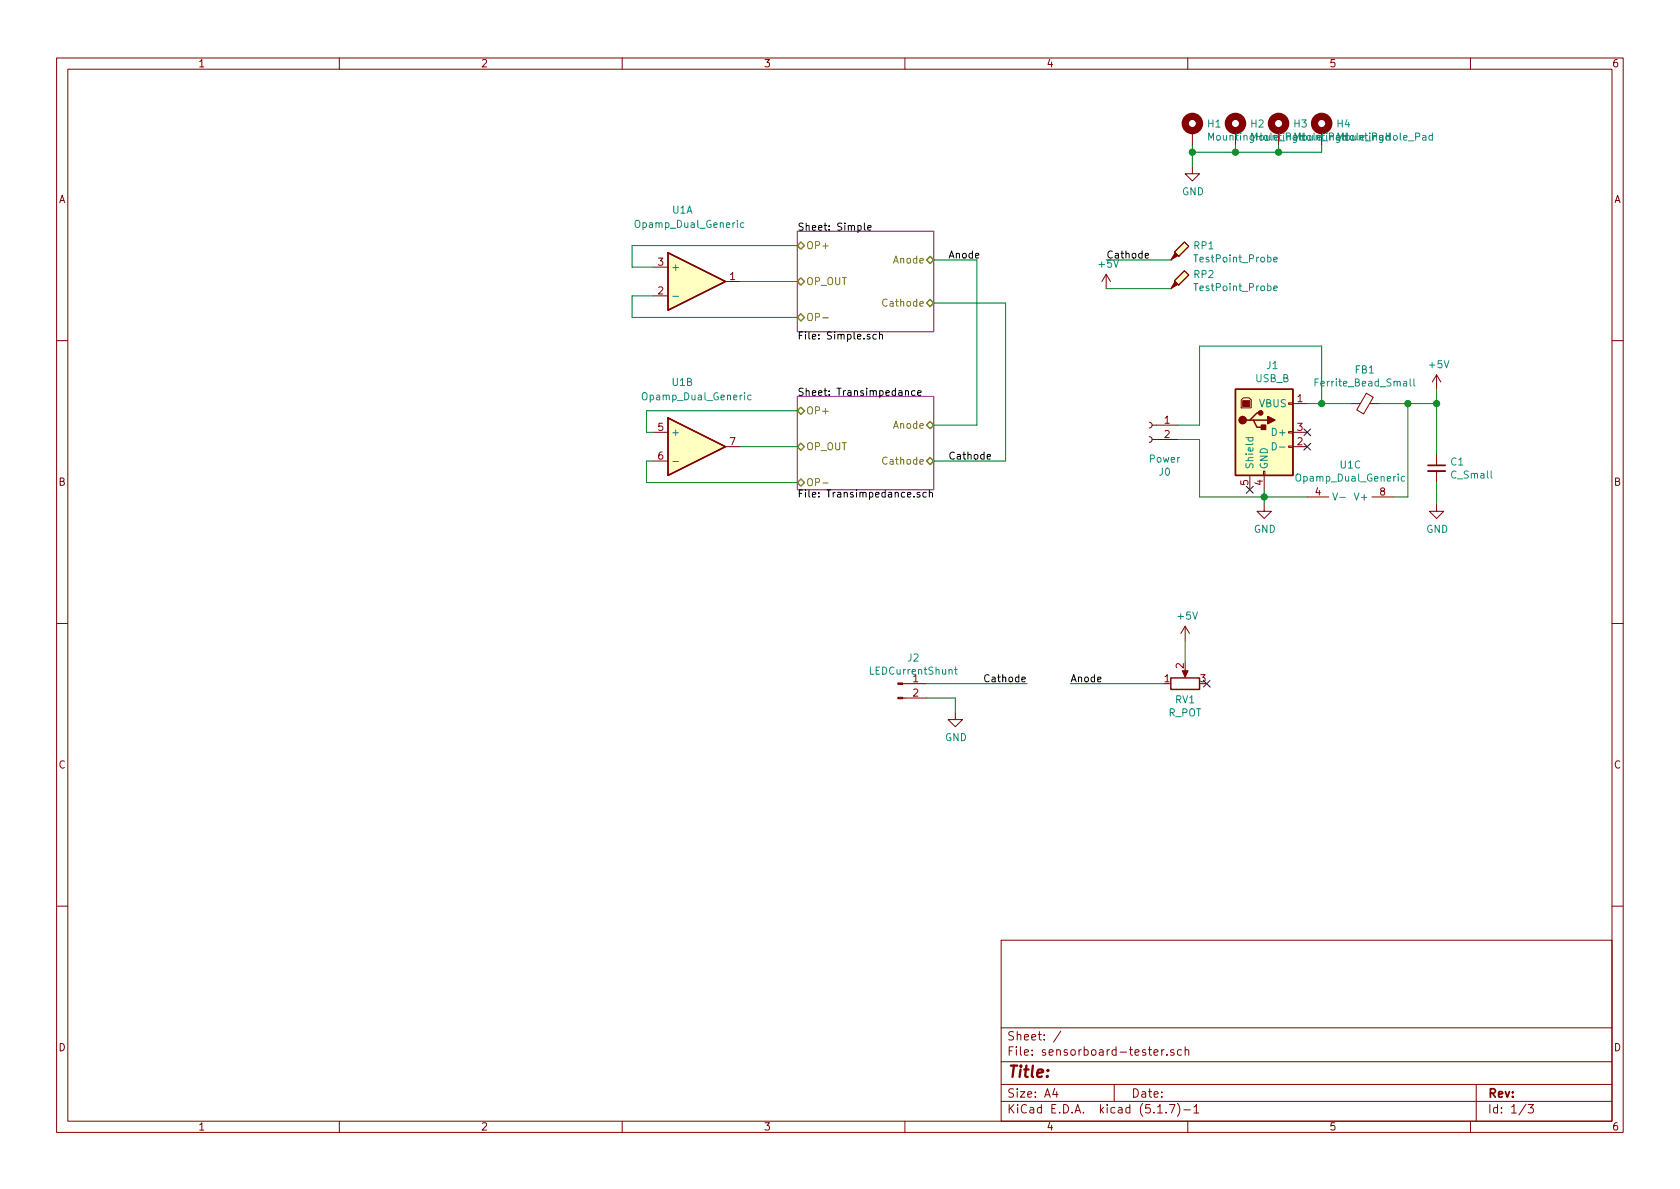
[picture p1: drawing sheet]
EESchema Schematic File Version 4
EELAYER 30 0
EELAYER END
$Descr A4 11693 8268
encoding utf-8
Sheet 1 3
Title ""
Date ""
Rev ""
Comp ""
Comment1 ""
Comment2 ""
Comment3 ""
Comment4 ""
$EndDescr
$Comp
L Connector:Conn_01x02_Female J0
U 1 1
P 8000 2950
F 0 "J0" H 7892 2625 50  0000 C CNN
F 1 "Power" H 7892 2716 50  0000 C CNN
F 2 "Pin_Headers:Pin_Header_Straight_1x02_Pitch2.54mm" H 8000 2950 50  0001 C CNN
F 3 "~" H 8000 2950 50  0001 C CNN
	1    8000 2950
	-1   0    0    -1  
$EndComp
$Comp
L power:+5V #PWR0106
U 1 1
P 10000 2700
F 0 "#PWR0106" H 10000 2550 50  0001 C CNN
F 1 "+5V" H 10015 2873 50  0000 C CNN
F 2 "" H 10000 2700 50  0001 C CNN
F 3 "" H 10000 2700 50  0001 C CNN
	1    10000 2700
	1    0    0    -1  
$EndComp
$Comp
L power:GND #PWR0107
U 1 1
P 10000 3500
F 0 "#PWR0107" H 10000 3250 50  0001 C CNN
F 1 "GND" H 10005 3327 50  0000 C CNN
F 2 "" H 10000 3500 50  0001 C CNN
F 3 "" H 10000 3500 50  0001 C CNN
	1    10000 3500
	1    0    0    -1  
$EndComp
$Comp
L Connector:USB_B J1
U 1 1
P 8800 3000
F 0 "J1" H 8857 3467 50  0000 C CNN
F 1 "USB_B" H 8857 3376 50  0000 C CNN
F 2 "Connectors:USB_B" H 8950 2950 50  0001 C CNN
F 3 " ~" H 8950 2950 50  0001 C CNN
	1    8800 3000
	1    0    0    -1  
$EndComp
NoConn ~ 8700 3400
NoConn ~ 9100 3100
NoConn ~ 9100 3000
$Comp
L power:GND #PWR0108
U 1 1
P 8800 3500
F 0 "#PWR0108" H 8800 3250 50  0001 C CNN
F 1 "GND" H 8805 3327 50  0000 C CNN
F 2 "" H 8800 3500 50  0001 C CNN
F 3 "" H 8800 3500 50  0001 C CNN
	1    8800 3500
	1    0    0    -1  
$EndComp
Wire Wire Line
	8800 3400 8800 3450
$Comp
L Mechanical:MountingHole_Pad H1
U 1 1
P 8300 900
F 0 "H1" H 8400 949 50  0000 L CNN
F 1 "MountingHole_Pad" H 8400 858 50  0000 L CNN
F 2 "Mounting_Holes:MountingHole_3.2mm_M3_Pad" H 8300 900 50  0001 C CNN
F 3 "~" H 8300 900 50  0001 C CNN
	1    8300 900 
	1    0    0    -1  
$EndComp
$Comp
L Mechanical:MountingHole_Pad H2
U 1 1
P 8600 900
F 0 "H2" H 8700 949 50  0000 L CNN
F 1 "MountingHole_Pad" H 8700 858 50  0000 L CNN
F 2 "Mounting_Holes:MountingHole_3.2mm_M3_Pad" H 8600 900 50  0001 C CNN
F 3 "~" H 8600 900 50  0001 C CNN
	1    8600 900 
	1    0    0    -1  
$EndComp
$Comp
L Mechanical:MountingHole_Pad H3
U 1 1
P 8900 900
F 0 "H3" H 9000 949 50  0000 L CNN
F 1 "MountingHole_Pad" H 9000 858 50  0000 L CNN
F 2 "Mounting_Holes:MountingHole_3.2mm_M3_Pad" H 8900 900 50  0001 C CNN
F 3 "~" H 8900 900 50  0001 C CNN
	1    8900 900 
	1    0    0    -1  
$EndComp
$Comp
L Mechanical:MountingHole_Pad H4
U 1 1
P 9200 900
F 0 "H4" H 9300 949 50  0000 L CNN
F 1 "MountingHole_Pad" H 9300 858 50  0000 L CNN
F 2 "Mounting_Holes:MountingHole_3.2mm_M3_Pad" H 9200 900 50  0001 C CNN
F 3 "~" H 9200 900 50  0001 C CNN
	1    9200 900 
	1    0    0    -1  
$EndComp
$Comp
L power:GND #PWR0110
U 1 1
P 8300 1150
F 0 "#PWR0110" H 8300 900 50  0001 C CNN
F 1 "GND" H 8305 977 50  0000 C CNN
F 2 "" H 8300 1150 50  0001 C CNN
F 3 "" H 8300 1150 50  0001 C CNN
	1    8300 1150
	1    0    0    -1  
$EndComp
Wire Wire Line
	8300 1150 8300 1050
Wire Wire Line
	8300 1050 8600 1050
Wire Wire Line
	9200 1050 9200 1000
Connection ~ 8300 1050
Wire Wire Line
	8300 1050 8300 1000
Wire Wire Line
	8900 1000 8900 1050
Connection ~ 8900 1050
Wire Wire Line
	8900 1050 9200 1050
Wire Wire Line
	8600 1000 8600 1050
Connection ~ 8600 1050
Wire Wire Line
	8600 1050 8900 1050
$Sheet
S 5550 1600 950  700 
U 5FC34DE6
F0 "Simple" 50
F1 "Simple.sch" 50
F2 "OP+" B L 5550 1700 50 
F3 "OP-" B L 5550 2200 50 
F4 "OP_OUT" B L 5550 1950 50 
F5 "Anode" B R 6500 1800 50 
F6 "Cathode" B R 6500 2100 50 
$EndSheet
$Comp
L Device:C_Small C1
U 1 1
P 10000 3250
F 0 "C1" H 10092 3296 50  0000 L CNN
F 1 "C_Small" H 10092 3205 50  0000 L CNN
F 2 "Capacitors_THT:CP_Radial_D10.0mm_P2.50mm" H 10000 3250 50  0001 C CNN
F 3 "~" H 10000 3250 50  0001 C CNN
	1    10000 3250
	1    0    0    -1  
$EndComp
Wire Wire Line
	8200 3050 8350 3050
Wire Wire Line
	8350 3050 8350 3450
Wire Wire Line
	8350 3450 8800 3450
Connection ~ 8800 3450
Wire Wire Line
	8800 3450 8800 3500
Wire Wire Line
	8200 2950 8350 2950
Wire Wire Line
	8350 2950 8350 2400
Wire Wire Line
	9100 2800 9200 2800
Wire Wire Line
	10000 3350 10000 3500
Wire Wire Line
	8350 2400 9200 2400
Wire Wire Line
	9200 2400 9200 2800
Wire Wire Line
	10000 2700 10000 2800
$Comp
L Device:Ferrite_Bead_Small FB1
U 1 1
P 9500 2800
F 0 "FB1" V 9263 2800 50  0000 C CNN
F 1 "Ferrite_Bead_Small" V 9354 2800 50  0000 C CNN
F 2 "Inductors_THT:L_Axial_L5.3mm_D2.2mm_P2.54mm_Vertical_Vishay_IM-1" V 9430 2800 50  0001 C CNN
F 3 "~" H 9500 2800 50  0001 C CNN
	1    9500 2800
	0    1    1    0   
$EndComp
Wire Wire Line
	9600 2800 9800 2800
Connection ~ 10000 2800
Wire Wire Line
	10000 2800 10000 3150
Wire Wire Line
	9200 2800 9400 2800
Connection ~ 9200 2800
$Comp
L Device:Opamp_Dual_Generic U1
U 1 1
P 4850 1950
F 0 "U1" H 4750 2450 50  0000 C CNN
F 1 "Opamp_Dual_Generic" H 4800 2350 50  0000 C CNN
F 2 "Housings_DIP:DIP-8_W7.62mm_Socket" H 4850 1950 50  0001 C CNN
F 3 "~" H 4850 1950 50  0001 C CNN
	1    4850 1950
	1    0    0    -1  
$EndComp
$Comp
L Device:Opamp_Dual_Generic U1
U 2 1
P 4850 3100
F 0 "U1" H 4750 3550 50  0000 C CNN
F 1 "Opamp_Dual_Generic" H 4850 3450 50  0000 C CNN
F 2 "Housings_DIP:DIP-8_W7.62mm_Socket" H 4850 3100 50  0001 C CNN
F 3 "~" H 4850 3100 50  0001 C CNN
	2    4850 3100
	1    0    0    -1  
$EndComp
$Comp
L Device:Opamp_Dual_Generic U1
U 3 1
P 9400 3550
F 0 "U1" V 9075 3550 50  0000 C CNN
F 1 "Opamp_Dual_Generic" V 9166 3550 50  0000 C CNN
F 2 "Housings_DIP:DIP-8_W7.62mm_Socket" H 9400 3550 50  0001 C CNN
F 3 "~" H 9400 3550 50  0001 C CNN
	3    9400 3550
	0    1    1    0   
$EndComp
Wire Wire Line
	9700 3450 9800 3450
Wire Wire Line
	9800 3450 9800 2800
Connection ~ 9800 2800
Wire Wire Line
	9800 2800 10000 2800
Wire Wire Line
	9100 3450 8800 3450
$Sheet
S 5550 2750 950  650 
U 5FC566FE
F0 "Transimpedance" 50
F1 "Transimpedance.sch" 50
F2 "OP+" B L 5550 2850 50 
F3 "OP-" B L 5550 3350 50 
F4 "OP_OUT" B L 5550 3100 50 
F5 "Anode" B R 6500 2950 50 
F6 "Cathode" B R 6500 3200 50 
$EndSheet
Wire Wire Line
	5150 1950 5550 1950
Wire Wire Line
	5550 1700 4400 1700
Wire Wire Line
	4400 1850 4550 1850
Wire Wire Line
	4550 2050 4400 2050
Wire Wire Line
	4400 2050 4400 2200
Wire Wire Line
	4400 2200 5550 2200
Wire Wire Line
	4400 1700 4400 1850
Wire Wire Line
	5550 2850 4500 2850
Wire Wire Line
	4500 2850 4500 3000
Wire Wire Line
	4500 3000 4550 3000
Wire Wire Line
	5550 3350 4500 3350
Wire Wire Line
	4500 3350 4500 3200
Wire Wire Line
	4500 3200 4550 3200
Wire Wire Line
	5150 3100 5550 3100
$Comp
L Connector:Conn_01x02_Male J?
U 1 1
P 6250 4750
AR Path="/5FC34DE6/5FC7E376" Ref="J?"  Part="1" 
AR Path="/5FC7E376" Ref="J2"  Part="1" 
F 0 "J2" H 6358 4931 50  0000 C CNN
F 1 "LEDCurrentShunt" H 6358 4840 50  0000 C CNN
F 2 "Pin_Headers:Pin_Header_Straight_1x02_Pitch2.54mm" H 6250 4750 50  0001 C CNN
F 3 "~" H 6250 4750 50  0001 C CNN
	1    6250 4750
	1    0    0    -1  
$EndComp
$Comp
L power:GND #PWR?
U 1 1
P 6650 4950
AR Path="/5FC34DE6/5FC7E37C" Ref="#PWR?"  Part="1" 
AR Path="/5FC7E37C" Ref="#PWR0101"  Part="1" 
F 0 "#PWR0101" H 6650 4700 50  0001 C CNN
F 1 "GND" H 6655 4777 50  0000 C CNN
F 2 "" H 6650 4950 50  0001 C CNN
F 3 "" H 6650 4950 50  0001 C CNN
	1    6650 4950
	1    0    0    -1  
$EndComp
Wire Wire Line
	6450 4850 6650 4850
Wire Wire Line
	6650 4850 6650 4950
Wire Wire Line
	6450 4750 7150 4750
Text Label 7150 4750 2    50   ~ 0
Cathode
$Comp
L Device:R_POT RV?
U 1 1
P 8250 4750
AR Path="/5FC34DE6/5FC7E386" Ref="RV?"  Part="1" 
AR Path="/5FC7E386" Ref="RV1"  Part="1" 
F 0 "RV1" V 8135 4750 50  0000 C CNN
F 1 "R_POT" V 8044 4750 50  0000 C CNN
F 2 "Potentiometers:Potentiometer_WirePads_Small" H 8250 4750 50  0001 C CNN
F 3 "~" H 8250 4750 50  0001 C CNN
	1    8250 4750
	0    -1   -1   0   
$EndComp
$Comp
L power:+5V #PWR?
U 1 1
P 8250 4450
AR Path="/5FC34DE6/5FC7E38C" Ref="#PWR?"  Part="1" 
AR Path="/5FC7E38C" Ref="#PWR0102"  Part="1" 
F 0 "#PWR0102" H 8250 4300 50  0001 C CNN
F 1 "+5V" H 8265 4623 50  0000 C CNN
F 2 "" H 8250 4450 50  0001 C CNN
F 3 "" H 8250 4450 50  0001 C CNN
	1    8250 4450
	1    0    0    -1  
$EndComp
NoConn ~ 8400 4750
Text Label 7450 4750 0    50   ~ 0
Anode
Wire Wire Line
	6500 1800 6800 1800
Wire Wire Line
	6800 1800 6800 2950
Wire Wire Line
	6800 2950 6500 2950
Wire Wire Line
	6500 2100 7000 2100
Wire Wire Line
	7000 2100 7000 3200
Wire Wire Line
	7000 3200 6500 3200
Text Label 6600 1800 0    50   ~ 0
Anode
Text Label 6600 3200 0    50   ~ 0
Cathode
Wire Wire Line
	7450 4750 8100 4750
Wire Wire Line
	8250 4450 8250 4600
$Comp
L Connector:TestPoint_Probe TP?
U 1 1
P 8150 1800
AR Path="/5FC34DE6/5FC96168" Ref="TP?"  Part="1" 
AR Path="/5FC96168" Ref="RP1"  Part="1" 
F 0 "RP1" H 8303 1901 50  0000 L CNN
F 1 "TestPoint_Probe" H 8303 1810 50  0000 L CNN
F 2 "Pin_Headers:Pin_Header_Straight_1x01_Pitch2.54mm" H 8350 1800 50  0001 C CNN
F 3 "~" H 8350 1800 50  0001 C CNN
	1    8150 1800
	1    0    0    -1  
$EndComp
Wire Wire Line
	8150 1800 7700 1800
$Comp
L Connector:TestPoint_Probe TP?
U 1 1
P 8150 2000
AR Path="/5FC34DE6/5FC970E6" Ref="TP?"  Part="1" 
AR Path="/5FC970E6" Ref="RP2"  Part="1" 
F 0 "RP2" H 8303 2101 50  0000 L CNN
F 1 "TestPoint_Probe" H 8303 2010 50  0000 L CNN
F 2 "Pin_Headers:Pin_Header_Straight_1x01_Pitch2.54mm" H 8350 2000 50  0001 C CNN
F 3 "~" H 8350 2000 50  0001 C CNN
	1    8150 2000
	1    0    0    -1  
$EndComp
Wire Wire Line
	8150 2000 7700 2000
Text Label 7700 1800 0    50   ~ 0
Cathode
$Comp
L power:+5V #PWR0112
U 1 1
P 7700 2000
F 0 "#PWR0112" H 7700 1850 50  0001 C CNN
F 1 "+5V" H 7715 2173 50  0000 C CNN
F 2 "" H 7700 2000 50  0001 C CNN
F 3 "" H 7700 2000 50  0001 C CNN
	1    7700 2000
	1    0    0    -1  
$EndComp
$EndSCHEMATC
